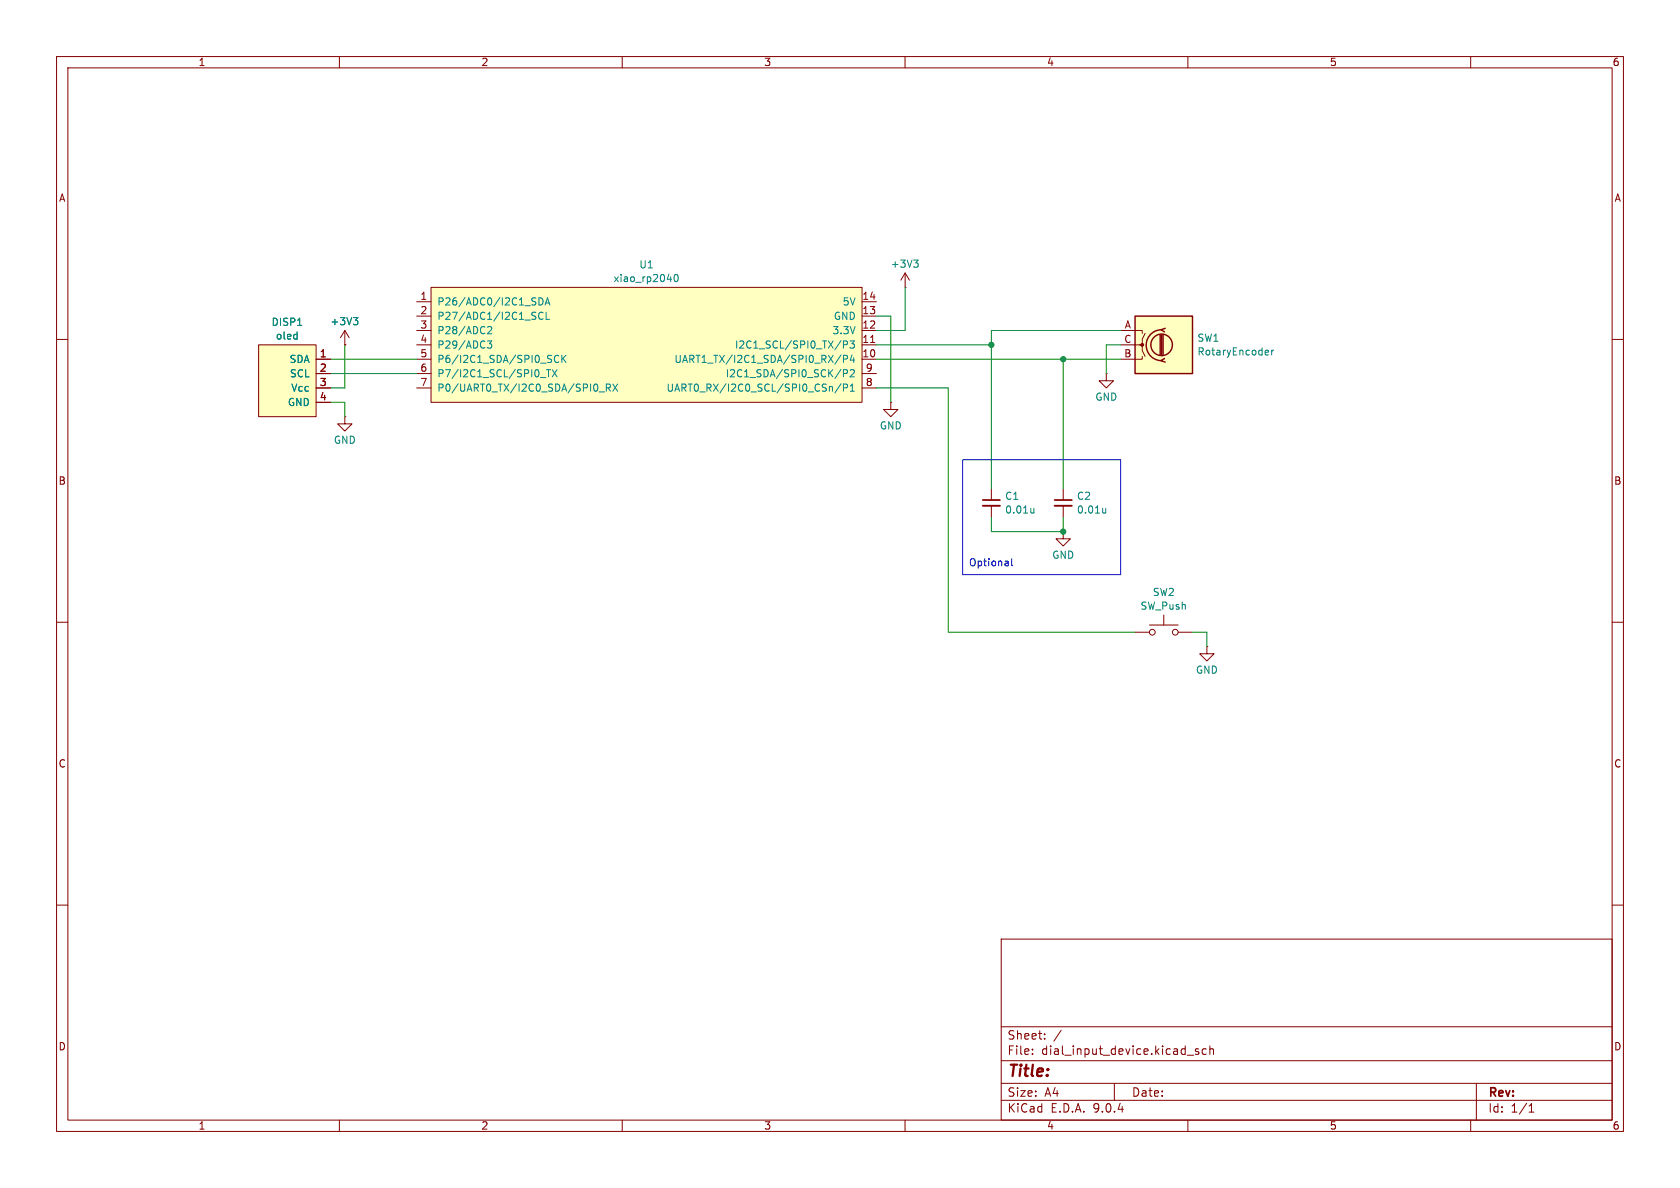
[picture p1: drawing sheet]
<svg xmlns="http://www.w3.org/2000/svg" width="297mm" height="210mm" viewBox="0 0 297 210" stroke-linecap="round" stroke-linejoin="round" font-family="sans-serif">
<g fill="none" stroke="#840000" stroke-width=".18">
<path d="M10 10h277v190h-277zM12 12h273v186h-273zM60 10v2M110 10v2M160 10v2M210 10v2M260 10v2M10 60h2M285 60h2M175.3 86.4v2M175.3 89.4v2M188 94v1.3h1.2l-1.2 1.2-1.3-1.2h1.3"/>
<path d="M188 94h.1M188 86.4v2M188 89.4v2M10 110h2M285 110h2M10 160h2M177 166h108v32h-108zM285 160h2M60 198v2M110 198v2M160 198v2M177 194.5h108"/>
<path d="M177 191.5h108M177 187.5h108M177 181.5h108M182.5 186.3v.1M182.5 185.5v.1M184.7 183.6v.1M184.7 182.8v.1M187.6 182.1l-1.3 2M197 191.5v3M209.9 186.5h1.1M210 198v2M211.9 185.5l-.4-.1-.2 .2 .1 .2 .5 .2v.3h-.6"/>
<path d="M213.2 185.5l-.4-.1-.3 .3v.4l.2 .2h.5M213.9 185.5l.2-.1 .4 .1v.9M213.9 184.9v1.5M260 198v2M261 191.5v6.5M270.3 196.6h.9M270.3 195.5l.4-.4v1.5"/>
</g>
<path d="M173.7 88.4h3.1M186.4 88.4h3.1" fill="none" stroke="#840000" stroke-width=".3"/>
<path d="M173.7 89.4h3.1M186.4 89.4h3.1" fill="none" stroke="#840000" stroke-width=".33"/>
<path d="M182.8 89.9v.8M182.8 90.6l-.4 .1M195.5 90.6l-.4 .1M195.5 89.9v.8" fill="none" stroke="#008484" stroke-width=".18"/>
<path d="M200.7 55.9h10.1v10.1h-10.1z" fill="#ffffc2"/>
<g fill="none" stroke="#840000" stroke-width=".25">
<path d="M200.7 55.9h10.1v10.1h-10.1zM205.1 59.2v3.5M205.4 58.3a2.73 2.73 0 0 0-2.8 2.7 2.73 2.73 0 0 0 2.8 2.8M205.4 59.2v3.5M205.6 59.2v3.5M206 58l-.8 .3 .7 .4M205.9 63.4l-.7 .4 .8 .2"/>
<circle cx="205.4" cy="61" r="1.9"/>
</g>
<g fill="none" stroke="#840000" stroke-width=".18">
<path d="M61 58.4l-.8 1.3M61 58.4l.7 1.3M61 58.4v2.6M198.1 58.4h3.8v.5M202.4 58.9l-.5 1v1.1h-.5M61 73.7v1.2h1.2l-1.2 1.3-1.3-1.3h1.3M61 73.7h.1M61 61h.1M157.5 71.1v1.3h1.2l-1.2 1.3-1.3-1.3h1.3M157.5 71.1h.1M195.6 66v1.3h1.2l-1.2 1.3-1.3-1.3h1.3M195.6 66h.1"/>
<path d="M198.1 61h3.8v1l.5 1M201.9 63v.5h-3.8"/>
</g>
<circle cx="201.9" cy="61" r=".25" fill="#840000" stroke="#840000" stroke-width=".18"/>
<path d="M62.5 56.1h.8l-.5 .5M63 56.6l.3 .3v.3l-.3 .2M223.8 61.9l.4 .1 .1 .2-.6 .1M224.2 62.7l-.4 .1M224.8 61.9v.9M225.2 61.9l-.4 .2" fill="none" stroke="#008484" stroke-width=".18"/>
<path d="M45.7 61h10.2v12.7h-10.2z" fill="#ffffc2"/>
<path d="M160 50.8h.1M160 48.3l-.7 1.2M160 48.3l.8 1.2M160 48.3v2.5M45.7 61h10.2v12.7h-10.2zM55.9 63.5h2.5M55.9 66h2.5M55.9 68.6h2.5M55.9 71.1h2.5" fill="none" stroke="#840000" stroke-width=".18"/>
<path d="M52.6 57.5h.7M161.5 46h.8l-.4 .5M162.1 46.5l.2 .2v.3l-.2 .2" fill="none" stroke="#008484" stroke-width=".18"/>
<path d="M76.2 50.8h76.2v20.3h-76.2z" fill="#ffffc2"/>
<g fill="none" stroke="#840000" stroke-width=".18">
<path d="M73.7 53.3h2.5M73.7 55.9h2.5M73.7 58.4h2.5M76.2 50.8h76.2v20.3h-76.2zM152.4 53.3h2.5M152.4 55.9h2.5M152.4 58.4h2.5M55.9 63.5h2.5M55.9 66h2.5M55.9 68.6h2.5M55.9 71.1h2.5M61 61h.1"/>
<path d="M73.7 61h2.5M73.7 63.5h2.5M73.7 66h2.5M73.7 68.6h2.5M152.4 61h2.5M152.4 63.5h2.5M152.4 66h2.5M152.4 68.6h2.5M153.9 60.5h.7M200.7 111.8h2.5M203.2 110.5h5.1M205.7 108.7v1.8"/>
<path d="M208.3 111.8h2.5M213.4 114.3v1.3h1.2l-1.2 1.2-1.3-1.2h1.3M213.4 114.3h.1"/>
<circle cx="203.7" cy="111.8" r=".51"/>
<circle cx="207.8" cy="111.8" r=".51"/>
</g>
<g fill="none" stroke="#008484" stroke-width=".18">
<path d="M52.6 57.5h.7M62.5 56.1h.8l-.5 .5M63 56.6l.3 .3v.3l-.3 .2M86.2 57.9l.5-.2 .2 .4-.8 .9h.8M95.3 52.6a.64 .64 0 0 1 .7 .7 .64 .64 0 0 1-.7 .6zM96 55.3a.6 .6 0 0 0-.8 .4 .6 .6 0 0 0 .6 .8l.2-.2M96.4 53.9l.4-1.3 .4 1.3M96.5 53.6h.6M96.5 55.2v1.3h.7M118 49.4h.7M119.3 48.6l.2-.1a.68 .68 0 0 1 .4 .7 .68 .68 0 0 1-.4 .6 .84 .84 0 0 1-.2-1.2zM86.1 60.3h.8l-.4 .5 .4 .1v.5l-.2 .1-.6-.1"/>
<path d="M95.5 66.7h1M96.6 65.3h.7M97 65.3v1.3M97.6 65.3l.9 1.3M98.5 65.3l-.9 1.3M98.8 62.9a.6 .6 0 0 0-.9 .5 .6 .6 0 0 0 .6 .7l.3-.1M99.3 62.8v1.3M99.5 63.4l.6 .7M100.1 62.8l-.8 .7M105.9 69.3h1M107.2 68.6l.6-.1 .1-.2v-.3l-.7-.1v1.3M107.5 68.6l.4 .6"/>
<path d="M108.3 67.9l.9 1.3M109.2 67.9l-.9 1.3M148.7 62.7l-1.1 1.7M148.7 67.8l-1.1 1.7M149.1 60.9h.6l.1-.2v-.3l-.7-.1v1.2M149.1 63.5l.6-.1 .1-.2v-.3l-.7-.1v1.3M149.1 66h.6l.1-.2v-.3l-.7-.2v1.3M149.1 68.6l.6-.1 .1-.2v-.3l-.7-.1v1.3M150.3 60.3h.7l-.4 .5 .4 .1v.5l-.2 .1-.5-.1M150.3 65.5l.5-.2 .2 .4-.7 .9h.7M150.3 69.2h.7M150.3 68.3l.4-.4v1.3"/>
<path d="M150.6 62.7l-.3 1h.8M150.9 63.2v.9"/>
</g>
<g fill="none" stroke="#008400" stroke-width=".18">
<path d="M154.9 55.9h2.6v15.2M160 50.8v7.6h-5.1M198.1 58.4h-22.8v28M58.4 63.5h15.3M58.4 71.1h2.6v2.6M58.4 66h15.3M61 61v7.6h-2.6M154.9 63.5h43.2M154.9 61h20.4M154.9 68.6h12.7v43.2h33.1M188 63.5v22.9M198.1 61h-2.5v5"/>
<path d="M175.3 91.4v2.6h12.7v-2.6M210.8 111.8h2.6v2.5"/>
</g>
<path d="M170.2 81.3h27.9v20.3h-27.9zM178.9 98.8v1l.1 .2" fill="none" stroke="#0000c2" stroke-width=".18"/>
<g fill="#008400" stroke="#008400" stroke-width=".18">
<circle cx="188" cy="63.5" r=".46"/>
<circle cx="175.3" cy="61" r=".46"/>
<circle cx="188" cy="94" r=".46"/>
</g>
<text font-size="2.8" fill="#840000" x="178" y="190.9">Title:</text>
<g font-size="2.1" fill="#840000">
<text x="178" y="184">Sheet:</text>
<text x="178" y="186.7">File:</text>
<text x="184.1" y="186.7">dial_input_device.kicad_sch</text>
<text x="178" y="196.9">KiCad</text>
<text x="178" y="194.1">Size:</text>
<text x="184.7" y="194.1">A4</text>
<text x="185.7" y="196.9">E.D.A.</text>
<text x="193.3" y="196.9">9.0.4</text>
<text x="200" y="194.1">Date:</text>
<text x="263" y="194.3">Rev:</text>
<text x="263" y="196.9">Id:</text>
<text x="267.1" y="196.9">1/1</text>
</g>
<g font-size="1.8" fill="#840000">
<text x="35" y="11.9">1</text>
<text x="85" y="11.9">2</text>
<text x="135" y="11.9">3</text>
<text x="185" y="11.9">4</text>
<text x="235" y="11.9">5</text>
<text x="285" y="11.9">6</text>
<text x="10.3" y="35.9">A</text>
<text x="285.3" y="35.9">A</text>
<text x="74.2" y="53.1">1</text>
<text x="152.4" y="53.1">14</text>
<text x="74.2" y="55.6">2</text>
<text x="74.2" y="58.2">3</text>
<text x="152.4" y="55.6">13</text>
<text x="152.4" y="58.2">12</text>
<text x="198.7" y="58.2">A</text>
<text x="56.4" y="63.2">1</text>
<text x="56.4" y="65.8">2</text>
<text x="74.2" y="60.7">4</text>
<text x="74.2" y="63.2">5</text>
<text x="74.2" y="65.8">6</text>
<text x="152.4" y="60.7">11</text>
<text x="152.4" y="63.2">10</text>
<text x="153" y="65.8">9</text>
<text x="198.7" y="60.7">C</text>
<text x="198.7" y="63.2">B</text>
<text x="56.4" y="68.3">3</text>
<text x="56.4" y="70.9">4</text>
<text x="74.2" y="68.3">7</text>
<text x="153" y="68.3">8</text>
<text x="10.3" y="85.9">B</text>
<text x="285.3" y="85.9">B</text>
<text x="10.3" y="135.9">C</text>
<text x="285.3" y="135.9">C</text>
<text x="10.3" y="185.9">D</text>
<text x="285.3" y="185.9">D</text>
<text x="35" y="199.9">1</text>
<text x="85" y="199.9">2</text>
<text x="135" y="199.9">3</text>
<text x="185" y="199.9">4</text>
<text x="235" y="199.9">5</text>
<text x="285" y="199.9">6</text>
</g>
<g font-size="1.8" fill="#008484">
<text x="112.9" y="47.6">U1</text>
<text x="157.4" y="47.5">+3V3</text>
<text x="108.4" y="50.1">xiao_rp2040</text>
<text x="47.9" y="57.8">DISP1</text>
<text x="58.3" y="57.7">+3V3</text>
<text x="77.2" y="54.2">P26/ADC0/I2C1_SDA</text>
<text x="77.2" y="56.7">P27/ADC1/I2C1_SCL</text>
<text x="77.2" y="59.3">P28/ADC2</text>
<text x="147.1" y="59.3">3.3V</text>
<text x="147.3" y="56.7">GND</text>
<text x="148.9" y="54.2">5V</text>
<text x="48.7" y="60.2">oled</text>
<text x="51.1" y="64.4">SDA</text>
<text x="77.2" y="61.8">P29/ADC3</text>
<text x="77.2" y="64.4">P6/I2C1_SDA/SPI0_SCK</text>
<text x="119.1" y="64.4">UART1_TX/I2C1_SDA/SPI0_RX/P4</text>
<text x="129.8" y="61.8">I2C1_SCL/SPI0_TX/P3</text>
<text x="211.6" y="63">RotaryEncoder</text>
<text x="211.6" y="60.6">SW1</text>
<text x="50.8" y="72">GND</text>
<text x="51.2" y="66.9">SCL</text>
<text x="51.4" y="69.4">Vcc</text>
<text x="77.2" y="66.9">P7/I2C1_SCL/SPI0_TX</text>
<text x="77.2" y="69.4">P0/UART0_TX/I2C0_SDA/SPI0_RX</text>
<text x="117.7" y="69.4">UART0_RX/I2C0_SCL/SPI0_CSn/P1</text>
<text x="128.2" y="66.9">I2C1_SDA/SPI0_SCK/P2</text>
<text x="193.5" y="71">GND</text>
<text x="155.4" y="76.1">GND</text>
<text x="58.9" y="78.7">GND</text>
<text x="177.6" y="88.6">C1</text>
<text x="190.3" y="88.6">C2</text>
<text x="177.6" y="91">0.01u</text>
<text x="190.3" y="91">0.01u</text>
<text x="185.9" y="99">GND</text>
<text x="201.5" y="108">SW_Push</text>
<text x="203.7" y="105.6">SW2</text>
<text x="211.3" y="119.3">GND</text>
</g>
<text font-size="1.8" fill="#0000c2" x="171.2" y="100.3">Optional</text>
</svg>
